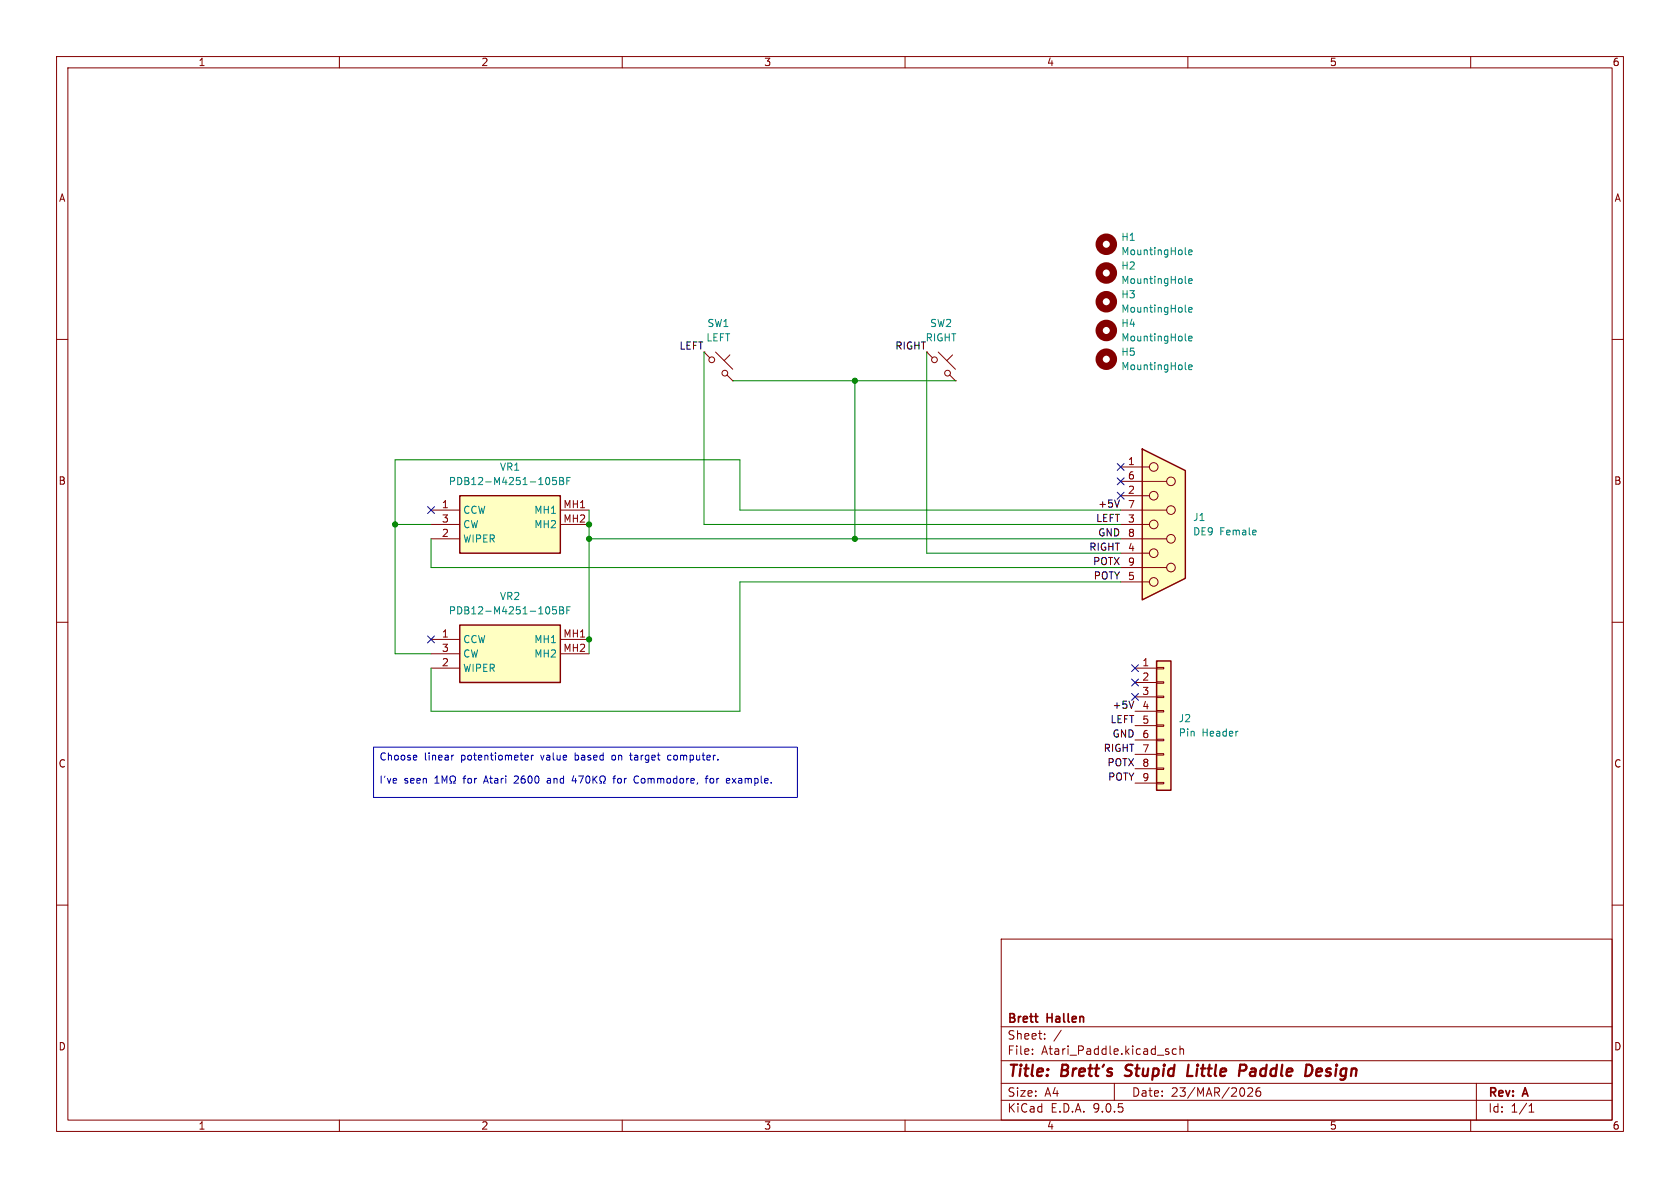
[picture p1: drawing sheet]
(kicad_sch
 (version 20250114)
 (generator "eeschema")
 (generator_version "9.0")
 (paper "A4")
 (title_block
  (title "Brett's Stupid Little Paddle Design")
  (date "23/MAR/2026")
  (rev "A")
  (company "Brett Hallen"))
 (lib_symbols
  (symbol "Atari_Paddle:PDB12-M4251-105BF" (exclude_from_sim no) (in_bom yes) (on_board yes)
   (property "Reference" "VR" (at 24.13 7.62 0) (effects (font (size 1.27 1.27)) (justify left top)))
   (property "Value" "PDB12-M4251-105BF" (at 24.13 5.08 0) (effects (font (size 1.27 1.27)) (justify left top)))
   (property "Footprint" "Atari_Paddle:PDB12M4251105BF" (at 24.13 -94.92 0) (effects (font (size 1.27 1.27)) (justify left top) (hide yes)))
   (property "Datasheet" "https://datasheet.datasheetarchive.com/originals/distributors/SFDatasheet-7/sf-000140250.pdf" (at 24.13 -194.92 0) (effects (font (size 1.27 1.27)) (justify left top) (hide yes)))
   (property "Description" "Potentiometers 1M LINEAR 12MM" (at 0 0 0) (effects (font (size 1.27 1.27)) (hide yes)))
   (property "Height" "25" (at 24.13 -394.92 0) (effects (font (size 1.27 1.27)) (justify left top) (hide yes)))
   (property "Mouser Part Number" "652-PDB12-M4251105BF" (at 24.13 -494.92 0) (effects (font (size 1.27 1.27)) (justify left top) (hide yes)))
   (property "Mouser Price/Stock" "https://www.mouser.co.uk/ProductDetail/Bourns/PDB12-M4251-105BF?qs=8Ua%252BV%252BmvZK4cUDj2fkbDjA%3D%3D" (at 24.13 -594.92 0) (effects (font (size 1.27 1.27)) (justify left top) (hide yes)))
   (property "Manufacturer_Name" "Bourns" (at 24.13 -694.92 0) (effects (font (size 1.27 1.27)) (justify left top) (hide yes)))
   (property "Manufacturer_Part_Number" "PDB12-M4251-105BF" (at 24.13 -794.92 0) (effects (font (size 1.27 1.27)) (justify left top) (hide yes)))
   (symbol "PDB12-M4251-105BF_1_1"
    (rectangle (start 5.08 2.54) (end 22.86 -7.62) (stroke (width 0.254) (type default)) (fill (type background)))
    (pin passive line (at 0 0 0) (length 5.08) (name "CCW" (effects (font (size 1.27 1.27)))) (number "1" (effects (font (size 1.27 1.27)))))
    (pin passive line (at 0 -2.54 0) (length 5.08) (name "CW" (effects (font (size 1.27 1.27)))) (number "3" (effects (font (size 1.27 1.27)))))
    (pin passive line (at 0 -5.08 0) (length 5.08) (name "WIPER" (effects (font (size 1.27 1.27)))) (number "2" (effects (font (size 1.27 1.27)))))
    (pin passive line (at 27.94 0 180) (length 5.08) (name "MH1" (effects (font (size 1.27 1.27)))) (number "MH1" (effects (font (size 1.27 1.27)))))
    (pin passive line (at 27.94 -2.54 180) (length 5.08) (name "MH2" (effects (font (size 1.27 1.27)))) (number "MH2" (effects (font (size 1.27 1.27))))))
   (embedded_fonts no))
  (symbol "Connector:DE9_Socket"
   (pin_names
    (offset 1.016) (hide yes)) (exclude_from_sim no) (in_bom yes) (on_board yes)
   (property "Reference" "J" (at 0 13.97 0) (effects (font (size 1.27 1.27))))
   (property "Value" "DE9_Socket" (at 0 -14.605 0) (effects (font (size 1.27 1.27))))
   (property "Footprint" "" (at 0 0 0) (effects (font (size 1.27 1.27)) (hide yes)))
   (property "Datasheet" "~" (at 0 0 0) (effects (font (size 1.27 1.27)) (hide yes)))
   (property "Description" "9-pin D-SUB connector, socket (female)" (at 0 0 0) (effects (font (size 1.27 1.27)) (hide yes)))
   (symbol "DE9_Socket_0_1"
    (polyline (pts (xy -3.81 13.335) (xy -3.81 -13.335) (xy 3.81 -9.525) (xy 3.81 9.525) (xy -3.81 13.335)) (stroke (width 0.254) (type default)) (fill (type background)))
    (polyline (pts (xy -3.81 10.16) (xy -2.54 10.16)) (stroke (width 0) (type default)) (fill (type none)))
    (polyline (pts (xy -3.81 7.62) (xy 0.508 7.62)) (stroke (width 0) (type default)) (fill (type none)))
    (polyline (pts (xy -3.81 5.08) (xy -2.54 5.08)) (stroke (width 0) (type default)) (fill (type none)))
    (polyline (pts (xy -3.81 2.54) (xy 0.508 2.54)) (stroke (width 0) (type default)) (fill (type none)))
    (polyline (pts (xy -3.81 0) (xy -2.54 0)) (stroke (width 0) (type default)) (fill (type none)))
    (polyline (pts (xy -3.81 -2.54) (xy 0.508 -2.54)) (stroke (width 0) (type default)) (fill (type none)))
    (polyline (pts (xy -3.81 -5.08) (xy -2.54 -5.08)) (stroke (width 0) (type default)) (fill (type none)))
    (polyline (pts (xy -3.81 -7.62) (xy 0.508 -7.62)) (stroke (width 0) (type default)) (fill (type none)))
    (polyline (pts (xy -3.81 -10.16) (xy -2.54 -10.16)) (stroke (width 0) (type default)) (fill (type none)))
    (circle (center -1.778 10.16) (radius 0.762) (stroke (width 0) (type default)) (fill (type none)))
    (circle (center -1.778 5.08) (radius 0.762) (stroke (width 0) (type default)) (fill (type none)))
    (circle (center -1.778 0) (radius 0.762) (stroke (width 0) (type default)) (fill (type none)))
    (circle (center -1.778 -5.08) (radius 0.762) (stroke (width 0) (type default)) (fill (type none)))
    (circle (center -1.778 -10.16) (radius 0.762) (stroke (width 0) (type default)) (fill (type none)))
    (circle (center 1.27 7.62) (radius 0.762) (stroke (width 0) (type default)) (fill (type none)))
    (circle (center 1.27 2.54) (radius 0.762) (stroke (width 0) (type default)) (fill (type none)))
    (circle (center 1.27 -2.54) (radius 0.762) (stroke (width 0) (type default)) (fill (type none)))
    (circle (center 1.27 -7.62) (radius 0.762) (stroke (width 0) (type default)) (fill (type none))))
   (symbol "DE9_Socket_1_1"
    (pin passive line (at -7.62 10.16 0) (length 3.81) (name "1" (effects (font (size 1.27 1.27)))) (number "1" (effects (font (size 1.27 1.27)))))
    (pin passive line (at -7.62 7.62 0) (length 3.81) (name "6" (effects (font (size 1.27 1.27)))) (number "6" (effects (font (size 1.27 1.27)))))
    (pin passive line (at -7.62 5.08 0) (length 3.81) (name "2" (effects (font (size 1.27 1.27)))) (number "2" (effects (font (size 1.27 1.27)))))
    (pin passive line (at -7.62 2.54 0) (length 3.81) (name "7" (effects (font (size 1.27 1.27)))) (number "7" (effects (font (size 1.27 1.27)))))
    (pin passive line (at -7.62 0 0) (length 3.81) (name "3" (effects (font (size 1.27 1.27)))) (number "3" (effects (font (size 1.27 1.27)))))
    (pin passive line (at -7.62 -2.54 0) (length 3.81) (name "8" (effects (font (size 1.27 1.27)))) (number "8" (effects (font (size 1.27 1.27)))))
    (pin passive line (at -7.62 -5.08 0) (length 3.81) (name "4" (effects (font (size 1.27 1.27)))) (number "4" (effects (font (size 1.27 1.27)))))
    (pin passive line (at -7.62 -7.62 0) (length 3.81) (name "9" (effects (font (size 1.27 1.27)))) (number "9" (effects (font (size 1.27 1.27)))))
    (pin passive line (at -7.62 -10.16 0) (length 3.81) (name "5" (effects (font (size 1.27 1.27)))) (number "5" (effects (font (size 1.27 1.27))))))
   (embedded_fonts no))
  (symbol "Connector_Generic:Conn_01x09"
   (pin_names
    (offset 1.016) (hide yes)) (exclude_from_sim no) (in_bom yes) (on_board yes)
   (property "Reference" "J" (at 0 12.7 0) (effects (font (size 1.27 1.27))))
   (property "Value" "Conn_01x09" (at 0 -12.7 0) (effects (font (size 1.27 1.27))))
   (property "Footprint" "" (at 0 0 0) (effects (font (size 1.27 1.27)) (hide yes)))
   (property "Datasheet" "~" (at 0 0 0) (effects (font (size 1.27 1.27)) (hide yes)))
   (property "Description" "Generic connector, single row, 01x09, script generated (kicad-library-utils/schlib/autogen/connector/)" (at 0 0 0) (effects (font (size 1.27 1.27)) (hide yes)))
   (symbol "Conn_01x09_1_1"
    (rectangle (start -1.27 11.43) (end 1.27 -11.43) (stroke (width 0.254) (type default)) (fill (type background)))
    (rectangle (start -1.27 10.287) (end 0 10.033) (stroke (width 0.1524) (type default)) (fill (type none)))
    (rectangle (start -1.27 7.747) (end 0 7.493) (stroke (width 0.1524) (type default)) (fill (type none)))
    (rectangle (start -1.27 5.207) (end 0 4.953) (stroke (width 0.1524) (type default)) (fill (type none)))
    (rectangle (start -1.27 2.667) (end 0 2.413) (stroke (width 0.1524) (type default)) (fill (type none)))
    (rectangle (start -1.27 0.127) (end 0 -0.127) (stroke (width 0.1524) (type default)) (fill (type none)))
    (rectangle (start -1.27 -2.413) (end 0 -2.667) (stroke (width 0.1524) (type default)) (fill (type none)))
    (rectangle (start -1.27 -4.953) (end 0 -5.207) (stroke (width 0.1524) (type default)) (fill (type none)))
    (rectangle (start -1.27 -7.493) (end 0 -7.747) (stroke (width 0.1524) (type default)) (fill (type none)))
    (rectangle (start -1.27 -10.033) (end 0 -10.287) (stroke (width 0.1524) (type default)) (fill (type none)))
    (pin passive line (at -5.08 10.16 0) (length 3.81) (name "Pin_1" (effects (font (size 1.27 1.27)))) (number "1" (effects (font (size 1.27 1.27)))))
    (pin passive line (at -5.08 7.62 0) (length 3.81) (name "Pin_2" (effects (font (size 1.27 1.27)))) (number "2" (effects (font (size 1.27 1.27)))))
    (pin passive line (at -5.08 5.08 0) (length 3.81) (name "Pin_3" (effects (font (size 1.27 1.27)))) (number "3" (effects (font (size 1.27 1.27)))))
    (pin passive line (at -5.08 2.54 0) (length 3.81) (name "Pin_4" (effects (font (size 1.27 1.27)))) (number "4" (effects (font (size 1.27 1.27)))))
    (pin passive line (at -5.08 0 0) (length 3.81) (name "Pin_5" (effects (font (size 1.27 1.27)))) (number "5" (effects (font (size 1.27 1.27)))))
    (pin passive line (at -5.08 -2.54 0) (length 3.81) (name "Pin_6" (effects (font (size 1.27 1.27)))) (number "6" (effects (font (size 1.27 1.27)))))
    (pin passive line (at -5.08 -5.08 0) (length 3.81) (name "Pin_7" (effects (font (size 1.27 1.27)))) (number "7" (effects (font (size 1.27 1.27)))))
    (pin passive line (at -5.08 -7.62 0) (length 3.81) (name "Pin_8" (effects (font (size 1.27 1.27)))) (number "8" (effects (font (size 1.27 1.27)))))
    (pin passive line (at -5.08 -10.16 0) (length 3.81) (name "Pin_9" (effects (font (size 1.27 1.27)))) (number "9" (effects (font (size 1.27 1.27))))))
   (embedded_fonts no))
  (symbol "Mechanical:MountingHole"
   (pin_names
    (offset 1.016)) (exclude_from_sim no) (in_bom no) (on_board yes)
   (property "Reference" "H" (at 0 5.08 0) (effects (font (size 1.27 1.27))))
   (property "Value" "MountingHole" (at 0 3.175 0) (effects (font (size 1.27 1.27))))
   (property "Footprint" "" (at 0 0 0) (effects (font (size 1.27 1.27)) (hide yes)))
   (property "Datasheet" "~" (at 0 0 0) (effects (font (size 1.27 1.27)) (hide yes)))
   (property "Description" "Mounting Hole without connection" (at 0 0 0) (effects (font (size 1.27 1.27)) (hide yes)))
   (symbol "MountingHole_0_1"
    (circle (center 0 0) (radius 1.27) (stroke (width 1.27) (type default)) (fill (type none))))
   (embedded_fonts no))
  (symbol "Switch:SW_Push_45deg"
   (pin_numbers (hide yes))
   (pin_names
    (offset 1.016) (hide yes)) (exclude_from_sim no) (in_bom yes) (on_board yes)
   (property "Reference" "SW" (at 3.048 1.016 0) (effects (font (size 1.27 1.27)) (justify left)))
   (property "Value" "SW_Push_45deg" (at 0 -3.81 0) (effects (font (size 1.27 1.27))))
   (property "Footprint" "" (at 0 0 0) (effects (font (size 1.27 1.27)) (hide yes)))
   (property "Datasheet" "~" (at 0 0 0) (effects (font (size 1.27 1.27)) (hide yes)))
   (property "Description" "Push button switch, normally open, two pins, 45° tilted" (at 0 0 0) (effects (font (size 1.27 1.27)) (hide yes)))
   (symbol "SW_Push_45deg_0_1"
    (polyline (pts (xy -2.54 2.54) (xy -1.524 1.524) (xy -1.524 1.524)) (stroke (width 0) (type default)) (fill (type none)))
    (circle (center -1.1684 1.1684) (radius 0.508) (stroke (width 0) (type default)) (fill (type none)))
    (polyline (pts (xy -0.508 2.54) (xy 2.54 -0.508)) (stroke (width 0) (type default)) (fill (type none)))
    (polyline (pts (xy 1.016 1.016) (xy 2.032 2.032)) (stroke (width 0) (type default)) (fill (type none)))
    (circle (center 1.143 -1.1938) (radius 0.508) (stroke (width 0) (type default)) (fill (type none)))
    (polyline (pts (xy 1.524 -1.524) (xy 2.54 -2.54) (xy 2.54 -2.54) (xy 2.54 -2.54)) (stroke (width 0) (type default)) (fill (type none)))
    (pin passive line (at -2.54 2.54 0) (length 0) (name "1" (effects (font (size 1.27 1.27)))) (number "1" (effects (font (size 1.27 1.27)))))
    (pin passive line (at 2.54 -2.54 180) (length 0) (name "2" (effects (font (size 1.27 1.27)))) (number "2" (effects (font (size 1.27 1.27))))))
   (embedded_fonts no)))
 (text_box "Choose linear potentiometer value based on target computer.\n\nI've seen 1MΩ for Atari 2600 and 470KΩ for Commodore, for example."
  (exclude_from_sim no)
  (at 66.04 132.08 0)
  (size 74.93 8.89)
  (margins 0.9525 0.9525 0.9525 0.9525)
  (stroke (width 0) (type solid))
  (fill (type none))
  (effects (font (size 1.27 1.27)) (justify left top)))
 (junction
  (at 104.14 95.25)
  (diameter 0)
  (color 0 0 0 0))
 (junction
  (at 151.13 67.31)
  (diameter 0)
  (color 0 0 0 0))
 (junction
  (at 151.13 95.25)
  (diameter 0)
  (color 0 0 0 0))
 (junction
  (at 69.85 92.71)
  (diameter 0)
  (color 0 0 0 0))
 (junction
  (at 104.14 113.03)
  (diameter 0)
  (color 0 0 0 0))
 (junction
  (at 104.14 92.71)
  (diameter 0)
  (color 0 0 0 0))
 (no_connect
  (at 76.2 90.17))
 (no_connect
  (at 200.66 118.11))
 (no_connect
  (at 198.12 85.09))
 (no_connect
  (at 200.66 120.65))
 (no_connect
  (at 198.12 87.63))
 (no_connect
  (at 200.66 123.19))
 (no_connect
  (at 76.2 113.03))
 (no_connect
  (at 198.12 82.55))
 (wire
  (pts (xy 69.85 92.71) (xy 76.2 92.71))
  (stroke (width 0) (type default)))
 (wire
  (pts (xy 151.13 95.25) (xy 198.12 95.25))
  (stroke (width 0) (type default)))
 (wire
  (pts (xy 69.85 81.28) (xy 130.81 81.28))
  (stroke (width 0) (type default)))
 (wire
  (pts (xy 69.85 92.71) (xy 69.85 81.28))
  (stroke (width 0) (type default)))
 (wire
  (pts (xy 198.12 92.71) (xy 124.46 92.71))
  (stroke (width 0) (type default)))
 (wire
  (pts (xy 69.85 115.57) (xy 69.85 92.71))
  (stroke (width 0) (type default)))
 (wire
  (pts (xy 130.81 90.17) (xy 198.12 90.17))
  (stroke (width 0) (type default)))
 (wire
  (pts (xy 130.81 102.87) (xy 198.12 102.87))
  (stroke (width 0) (type default)))
 (wire
  (pts (xy 76.2 100.33) (xy 198.12 100.33))
  (stroke (width 0) (type default)))
 (wire
  (pts (xy 104.14 95.25) (xy 104.14 113.03))
  (stroke (width 0) (type default)))
 (wire
  (pts (xy 130.81 125.73) (xy 130.81 102.87))
  (stroke (width 0) (type default)))
 (wire
  (pts (xy 151.13 67.31) (xy 168.91 67.31))
  (stroke (width 0) (type default)))
 (wire
  (pts (xy 104.14 90.17) (xy 104.14 92.71))
  (stroke (width 0) (type default)))
 (wire
  (pts (xy 163.83 97.79) (xy 163.83 62.23))
  (stroke (width 0) (type default)))
 (wire
  (pts (xy 76.2 125.73) (xy 130.81 125.73))
  (stroke (width 0) (type default)))
 (wire
  (pts (xy 76.2 95.25) (xy 76.2 100.33))
  (stroke (width 0) (type default)))
 (wire
  (pts (xy 76.2 115.57) (xy 69.85 115.57))
  (stroke (width 0) (type default)))
 (wire
  (pts (xy 129.54 67.31) (xy 151.13 67.31))
  (stroke (width 0) (type default)))
 (wire
  (pts (xy 104.14 92.71) (xy 104.14 95.25))
  (stroke (width 0) (type default)))
 (wire
  (pts (xy 104.14 95.25) (xy 151.13 95.25))
  (stroke (width 0) (type default)))
 (wire
  (pts (xy 104.14 113.03) (xy 104.14 115.57))
  (stroke (width 0) (type default)))
 (wire
  (pts (xy 130.81 81.28) (xy 130.81 90.17))
  (stroke (width 0) (type default)))
 (wire
  (pts (xy 151.13 67.31) (xy 151.13 95.25))
  (stroke (width 0) (type default)))
 (wire
  (pts (xy 124.46 92.71) (xy 124.46 62.23))
  (stroke (width 0) (type default)))
 (wire
  (pts (xy 198.12 97.79) (xy 163.83 97.79))
  (stroke (width 0) (type default)))
 (wire
  (pts (xy 76.2 118.11) (xy 76.2 125.73))
  (stroke (width 0) (type default)))
 (label "POTY"
  (at 200.66 138.43 180)
  (effects (font (size 1.27 1.27)) (justify right bottom)))
 (label "RIGHT"
  (at 198.12 97.79 180)
  (effects (font (size 1.27 1.27)) (justify right bottom)))
 (label "POTX"
  (at 200.66 135.89 180)
  (effects (font (size 1.27 1.27)) (justify right bottom)))
 (label "POTX"
  (at 198.12 100.33 180)
  (effects (font (size 1.27 1.27)) (justify right bottom)))
 (label "LEFT"
  (at 124.46 62.23 180)
  (effects (font (size 1.27 1.27)) (justify right bottom)))
 (label "RIGHT"
  (at 163.83 62.23 180)
  (effects (font (size 1.27 1.27)) (justify right bottom)))
 (label "+5V"
  (at 200.66 125.73 180)
  (effects (font (size 1.27 1.27)) (justify right bottom)))
 (label "GND"
  (at 200.66 130.81 180)
  (effects (font (size 1.27 1.27)) (justify right bottom)))
 (label "LEFT"
  (at 200.66 128.27 180)
  (effects (font (size 1.27 1.27)) (justify right bottom)))
 (label "POTY"
  (at 198.12 102.87 180)
  (effects (font (size 1.27 1.27)) (justify right bottom)))
 (label "LEFT"
  (at 198.12 92.71 180)
  (effects (font (size 1.27 1.27)) (justify right bottom)))
 (label "GND"
  (at 198.12 95.25 180)
  (effects (font (size 1.27 1.27)) (justify right bottom)))
 (label "+5V"
  (at 198.12 90.17 180)
  (effects (font (size 1.27 1.27)) (justify right bottom)))
 (label "RIGHT"
  (at 200.66 133.35 180)
  (effects (font (size 1.27 1.27)) (justify right bottom)))
 (symbol
  (lib_id "Switch:SW_Push_45deg")
  (at 166.37 64.77 0)
  (unit 1)
  (exclude_from_sim no)
  (in_bom yes)
  (on_board yes)
  (dnp no)
  (fields_autoplaced yes)
  (property "Reference" "SW2" (at 166.37 57.15 0) (effects (font (size 1.27 1.27))))
  (property "Value" "RIGHT" (at 166.37 59.69 0) (effects (font (size 1.27 1.27))))
  (property "Footprint" "Button_Switch_THT:SW_PUSH-12mm" (at 166.37 64.77 0) (effects (font (size 1.27 1.27)) (hide yes)))
  (property "Datasheet" "~" (at 166.37 64.77 0) (effects (font (size 1.27 1.27)) (hide yes)))
  (property "Description" "Push button switch, normally open, two pins, 45° tilted" (at 166.37 64.77 0) (effects (font (size 1.27 1.27)) (hide yes)))
  (pin "2")
  (pin "1"))
 (symbol
  (lib_id "Switch:SW_Push_45deg")
  (at 127 64.77 0)
  (unit 1)
  (exclude_from_sim no)
  (in_bom yes)
  (on_board yes)
  (dnp no)
  (fields_autoplaced yes)
  (property "Reference" "SW1" (at 127 57.15 0) (effects (font (size 1.27 1.27))))
  (property "Value" "LEFT" (at 127 59.69 0) (effects (font (size 1.27 1.27))))
  (property "Footprint" "Button_Switch_THT:SW_PUSH-12mm" (at 127 64.77 0) (effects (font (size 1.27 1.27)) (hide yes)))
  (property "Datasheet" "~" (at 127 64.77 0) (effects (font (size 1.27 1.27)) (hide yes)))
  (property "Description" "Push button switch, normally open, two pins, 45° tilted" (at 127 64.77 0) (effects (font (size 1.27 1.27)) (hide yes)))
  (pin "2")
  (pin "1"))
 (symbol
  (lib_id "Atari_Paddle:PDB12-M4251-105BF")
  (at 76.2 90.17 0)
  (unit 1)
  (exclude_from_sim no)
  (in_bom yes)
  (on_board yes)
  (dnp no)
  (fields_autoplaced yes)
  (property "Reference" "VR1" (at 90.17 82.55 0) (effects (font (size 1.27 1.27))))
  (property "Value" "PDB12-M4251-105BF" (at 90.17 85.09 0) (effects (font (size 1.27 1.27))))
  (property "Footprint" "Atari_Paddle:PDB12M4251105BF" (at 100.33 185.09 0) (effects (font (size 1.27 1.27)) (justify left top) (hide yes)))
  (property "Datasheet" "https://datasheet.datasheetarchive.com/originals/distributors/SFDatasheet-7/sf-000140250.pdf" (at 100.33 285.09 0) (effects (font (size 1.27 1.27)) (justify left top) (hide yes)))
  (property "Description" "Potentiometers 1M LINEAR 12MM" (at 76.2 90.17 0) (effects (font (size 1.27 1.27)) (hide yes)))
  (property "Height" "25" (at 100.33 485.09 0) (effects (font (size 1.27 1.27)) (justify left top) (hide yes)))
  (property "Mouser Part Number" "652-PDB12-M4251105BF" (at 100.33 585.09 0) (effects (font (size 1.27 1.27)) (justify left top) (hide yes)))
  (property "Mouser Price/Stock" "https://www.mouser.co.uk/ProductDetail/Bourns/PDB12-M4251-105BF?qs=8Ua%252BV%252BmvZK4cUDj2fkbDjA%3D%3D" (at 100.33 685.09 0) (effects (font (size 1.27 1.27)) (justify left top) (hide yes)))
  (property "Manufacturer_Name" "Bourns" (at 100.33 785.09 0) (effects (font (size 1.27 1.27)) (justify left top) (hide yes)))
  (property "Manufacturer_Part_Number" "PDB12-M4251-105BF" (at 100.33 885.09 0) (effects (font (size 1.27 1.27)) (justify left top) (hide yes)))
  (pin "1")
  (pin "3")
  (pin "2")
  (pin "MH2")
  (pin "MH1"))
 (symbol
  (lib_id "Mechanical:MountingHole")
  (at 195.58 58.42 0)
  (unit 1)
  (exclude_from_sim no)
  (in_bom no)
  (on_board yes)
  (dnp no)
  (fields_autoplaced yes)
  (property "Reference" "H4" (at 198.12 57.1499 0) (effects (font (size 1.27 1.27)) (justify left)))
  (property "Value" "MountingHole" (at 198.12 59.6899 0) (effects (font (size 1.27 1.27)) (justify left)))
  (property "Footprint" "MountingHole:MountingHole_3.2mm_M3_DIN965" (at 195.58 58.42 0) (effects (font (size 1.27 1.27)) (hide yes)))
  (property "Datasheet" "~" (at 195.58 58.42 0) (effects (font (size 1.27 1.27)) (hide yes)))
  (property "Description" "Mounting Hole without connection" (at 195.58 58.42 0) (effects (font (size 1.27 1.27)) (hide yes))))
 (symbol
  (lib_id "Atari_Paddle:PDB12-M4251-105BF")
  (at 76.2 113.03 0)
  (unit 1)
  (exclude_from_sim no)
  (in_bom yes)
  (on_board yes)
  (dnp no)
  (fields_autoplaced yes)
  (property "Reference" "VR2" (at 90.17 105.41 0) (effects (font (size 1.27 1.27))))
  (property "Value" "PDB12-M4251-105BF" (at 90.17 107.95 0) (effects (font (size 1.27 1.27))))
  (property "Footprint" "Atari_Paddle:PDB12M4251105BF" (at 100.33 207.95 0) (effects (font (size 1.27 1.27)) (justify left top) (hide yes)))
  (property "Datasheet" "https://datasheet.datasheetarchive.com/originals/distributors/SFDatasheet-7/sf-000140250.pdf" (at 100.33 307.95 0) (effects (font (size 1.27 1.27)) (justify left top) (hide yes)))
  (property "Description" "Potentiometers 1M LINEAR 12MM" (at 76.2 113.03 0) (effects (font (size 1.27 1.27)) (hide yes)))
  (property "Height" "25" (at 100.33 507.95 0) (effects (font (size 1.27 1.27)) (justify left top) (hide yes)))
  (property "Mouser Part Number" "652-PDB12-M4251105BF" (at 100.33 607.95 0) (effects (font (size 1.27 1.27)) (justify left top) (hide yes)))
  (property "Mouser Price/Stock" "https://www.mouser.co.uk/ProductDetail/Bourns/PDB12-M4251-105BF?qs=8Ua%252BV%252BmvZK4cUDj2fkbDjA%3D%3D" (at 100.33 707.95 0) (effects (font (size 1.27 1.27)) (justify left top) (hide yes)))
  (property "Manufacturer_Name" "Bourns" (at 100.33 807.95 0) (effects (font (size 1.27 1.27)) (justify left top) (hide yes)))
  (property "Manufacturer_Part_Number" "PDB12-M4251-105BF" (at 100.33 907.95 0) (effects (font (size 1.27 1.27)) (justify left top) (hide yes)))
  (pin "1")
  (pin "3")
  (pin "2")
  (pin "MH2")
  (pin "MH1"))
 (symbol
  (lib_id "Connector:DE9_Socket")
  (at 205.74 92.71 0)
  (unit 1)
  (exclude_from_sim no)
  (in_bom yes)
  (on_board yes)
  (dnp no)
  (fields_autoplaced yes)
  (property "Reference" "J1" (at 210.82 91.4399 0) (effects (font (size 1.27 1.27)) (justify left)))
  (property "Value" "DE9 Female" (at 210.82 93.9799 0) (effects (font (size 1.27 1.27)) (justify left)))
  (property "Footprint" "Connector_Dsub:DSUB-9_Socket_EdgeMount_P2.77mm" (at 205.74 92.71 0) (effects (font (size 1.27 1.27)) (hide yes)))
  (property "Datasheet" "~" (at 205.74 92.71 0) (effects (font (size 1.27 1.27)) (hide yes)))
  (property "Description" "9-pin D-SUB connector, socket (female)" (at 205.74 92.71 0) (effects (font (size 1.27 1.27)) (hide yes)))
  (pin "6")
  (pin "2")
  (pin "7")
  (pin "1")
  (pin "9")
  (pin "4")
  (pin "8")
  (pin "3")
  (pin "5"))
 (symbol
  (lib_id "Mechanical:MountingHole")
  (at 195.58 43.18 0)
  (unit 1)
  (exclude_from_sim no)
  (in_bom no)
  (on_board yes)
  (dnp no)
  (fields_autoplaced yes)
  (property "Reference" "H1" (at 198.12 41.9099 0) (effects (font (size 1.27 1.27)) (justify left)))
  (property "Value" "MountingHole" (at 198.12 44.4499 0) (effects (font (size 1.27 1.27)) (justify left)))
  (property "Footprint" "MountingHole:MountingHole_3.2mm_M3_DIN965" (at 195.58 43.18 0) (effects (font (size 1.27 1.27)) (hide yes)))
  (property "Datasheet" "~" (at 195.58 43.18 0) (effects (font (size 1.27 1.27)) (hide yes)))
  (property "Description" "Mounting Hole without connection" (at 195.58 43.18 0) (effects (font (size 1.27 1.27)) (hide yes))))
 (symbol
  (lib_id "Mechanical:MountingHole")
  (at 195.58 48.26 0)
  (unit 1)
  (exclude_from_sim no)
  (in_bom no)
  (on_board yes)
  (dnp no)
  (fields_autoplaced yes)
  (property "Reference" "H2" (at 198.12 46.9899 0) (effects (font (size 1.27 1.27)) (justify left)))
  (property "Value" "MountingHole" (at 198.12 49.5299 0) (effects (font (size 1.27 1.27)) (justify left)))
  (property "Footprint" "MountingHole:MountingHole_3.2mm_M3_DIN965" (at 195.58 48.26 0) (effects (font (size 1.27 1.27)) (hide yes)))
  (property "Datasheet" "~" (at 195.58 48.26 0) (effects (font (size 1.27 1.27)) (hide yes)))
  (property "Description" "Mounting Hole without connection" (at 195.58 48.26 0) (effects (font (size 1.27 1.27)) (hide yes))))
 (symbol
  (lib_id "Mechanical:MountingHole")
  (at 195.58 63.5 0)
  (unit 1)
  (exclude_from_sim no)
  (in_bom no)
  (on_board yes)
  (dnp no)
  (fields_autoplaced yes)
  (property "Reference" "H5" (at 198.12 62.2299 0) (effects (font (size 1.27 1.27)) (justify left)))
  (property "Value" "MountingHole" (at 198.12 64.7699 0) (effects (font (size 1.27 1.27)) (justify left)))
  (property "Footprint" "MountingHole:MountingHole_3.2mm_M3_DIN965" (at 195.58 63.5 0) (effects (font (size 1.27 1.27)) (hide yes)))
  (property "Datasheet" "~" (at 195.58 63.5 0) (effects (font (size 1.27 1.27)) (hide yes)))
  (property "Description" "Mounting Hole without connection" (at 195.58 63.5 0) (effects (font (size 1.27 1.27)) (hide yes))))
 (symbol
  (lib_id "Mechanical:MountingHole")
  (at 195.58 53.34 0)
  (unit 1)
  (exclude_from_sim no)
  (in_bom no)
  (on_board yes)
  (dnp no)
  (fields_autoplaced yes)
  (property "Reference" "H3" (at 198.12 52.0699 0) (effects (font (size 1.27 1.27)) (justify left)))
  (property "Value" "MountingHole" (at 198.12 54.6099 0) (effects (font (size 1.27 1.27)) (justify left)))
  (property "Footprint" "MountingHole:MountingHole_3.2mm_M3_DIN965" (at 195.58 53.34 0) (effects (font (size 1.27 1.27)) (hide yes)))
  (property "Datasheet" "~" (at 195.58 53.34 0) (effects (font (size 1.27 1.27)) (hide yes)))
  (property "Description" "Mounting Hole without connection" (at 195.58 53.34 0) (effects (font (size 1.27 1.27)) (hide yes))))
 (symbol
  (lib_id "Connector_Generic:Conn_01x09")
  (at 205.74 128.27 0)
  (unit 1)
  (exclude_from_sim no)
  (in_bom yes)
  (on_board yes)
  (dnp no)
  (fields_autoplaced yes)
  (property "Reference" "J2" (at 208.28 126.9999 0) (effects (font (size 1.27 1.27)) (justify left)))
  (property "Value" "Pin Header" (at 208.28 129.5399 0) (effects (font (size 1.27 1.27)) (justify left)))
  (property "Footprint" "Connector_PinHeader_2.54mm:PinHeader_1x09_P2.54mm_Vertical" (at 205.74 128.27 0) (effects (font (size 1.27 1.27)) (hide yes)))
  (property "Datasheet" "~" (at 205.74 128.27 0) (effects (font (size 1.27 1.27)) (hide yes)))
  (property "Description" "Generic connector, single row, 01x09, script generated (kicad-library-utils/schlib/autogen/connector/)" (at 205.74 128.27 0) (effects (font (size 1.27 1.27)) (hide yes)))
  (pin "6")
  (pin "5")
  (pin "4")
  (pin "3")
  (pin "2")
  (pin "1")
  (pin "7")
  (pin "8")
  (pin "9"))
 (sheet_instances
  (path ""
   (page "1")))
 (embedded_fonts no))
